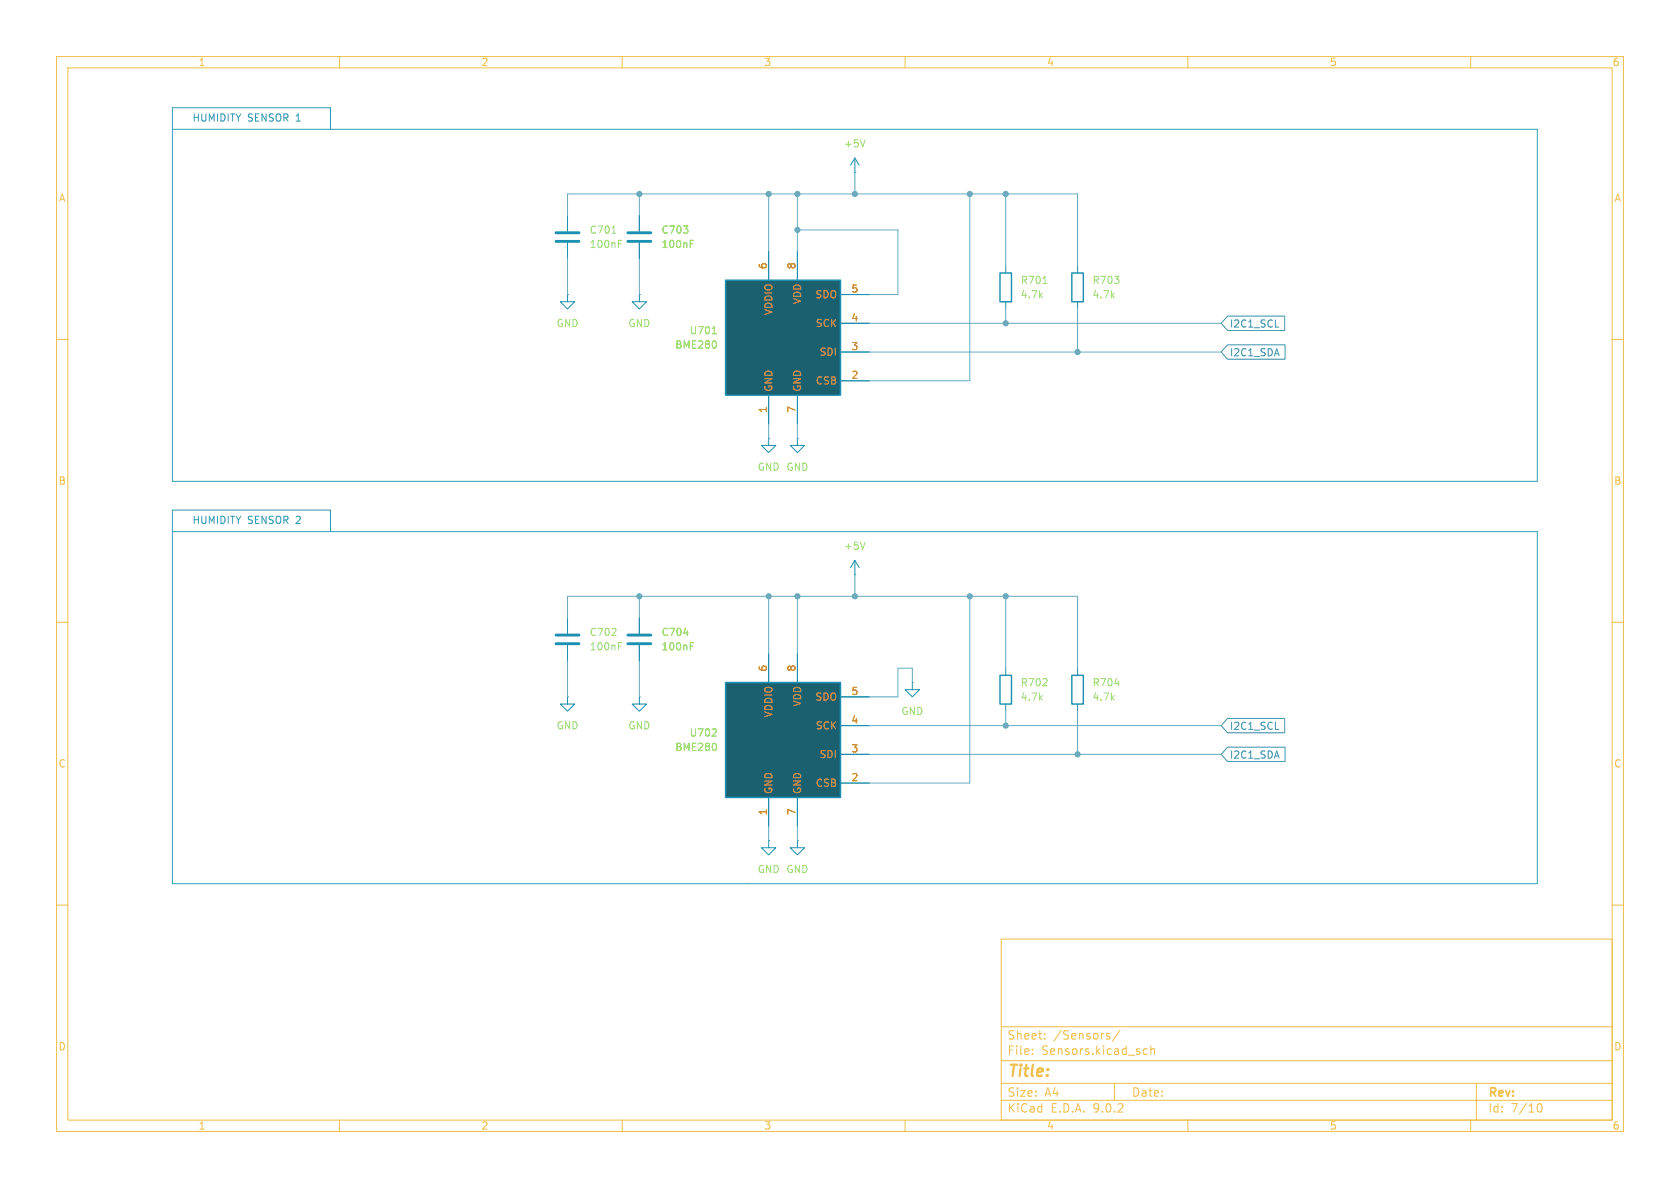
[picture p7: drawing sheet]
<svg xmlns="http://www.w3.org/2000/svg" width="297mm" height="210mm" viewBox="0 0 297 210" stroke-linecap="round" stroke-linejoin="round" font-family="sans-serif">
<g fill="none" stroke="#efbe48" stroke-width=".18">
<path d="M10 10h277v190h-277zM12 12h273v186h-273zM60 10v2M110 10v2M160 10v2M210 10v2M260 10v2M10 60h2M285 60h2M10 110h2M285 110h2M10 160h2"/>
<path d="M177 166h108v32h-108zM285 160h2M60 198v2M110 198v2M160 198v2M177 194.5h108M177 191.5h108M177 187.5h108M177 181.5h108M182.5 186.3v.1M182.5 185.5v.1M184.7 183.6v.1"/>
<path d="M184.7 182.8v.1M195.8 183.2l.4 .1v.2l-.2 .2h-.3M195.8 182.7l.4 .1M197 191.5v3M198 182.1l-1.3 2M202.2 186.3l.2 .1 .4-.1M202.8 185.5l-.4-.1-.2 .1M203.5 185.5l.2-.1 .3 .1 .1 .9M203.5 184.9v1.5M210 198v2M260 198v2M261 191.5v6.5"/>
<path d="M271.7 195.7l.2-.5 .2-.1a.81 .81 0 0 1 .6 .6 .81 .81 0 0 1-.3 .8h-.4l-.3-.5"/>
</g>
<path d="M100.3 38.1v2.8M100.3 42.9v2.8M113 123.2v1.3h1.3l-1.3 1.2-1.2-1.2h1.2M113 123.2h.1M135.9 148.6v1.3h1.3l-1.3 1.2-1.3-1.2h1.3M135.9 148.6h.1" fill="none" stroke="#1b90b3" stroke-width=".18"/>
<path d="M98.3 41.1h4.1M98.3 42.7h4.1" fill="none" stroke="#1b90b3" stroke-width=".51"/>
<path d="M108.2 41.2h.7M109.3 43.1h.5M109.3 42.5h.6" fill="none" stroke="#a0dc6e" stroke-width=".18"/>
<path d="M128.3 120.7h20.3v20.3h-20.3z" fill="#1a606e"/>
<path d="M176.8 48.3h2v5h-2zM189.5 48.3h2v5h-2zM176.8 119.4h2v5.1h-2zM189.5 119.4h2v5.1h-2zM128.3 120.7h20.3v20.3h-20.3z" fill="none" stroke="#1b90b3" stroke-width=".25"/>
<g fill="none" stroke="#1b90b3" stroke-width=".18">
<path d="M113 38.1v2.8M151.1 30.5h.1M151.1 27.9l-.7 1.3M151.1 27.9l.8 1.3M151.1 27.9v2.6M113 42.9v2.8M177.8 47v1.3M177.8 53.3v1.3M190.5 47v1.3M190.5 53.3v1.3M141 77.5v1.2h1.2l-1.2 1.3-1.3-1.3h1.3M141 77.5h.1"/>
<path d="M151.1 99.1v2.5M151.1 99.1l-.7 1.2M151.1 99.1l.8 1.2M135.9 115.6v5.1M141 115.6v5.1M151.1 101.6h.1M177.8 118.1v1.3M190.5 118.1v1.3M148.6 123.2h5.1M148.6 128.3h5.1M148.6 133.4h5.1M148.6 138.4h5.1"/>
<path d="M161.3 120.7v1.2h1.3l-1.3 1.3-1.3-1.3h1.3M161.3 120.7h.1M177.8 124.5v1.2M190.5 124.5v1.2M135.9 141v5.1M141 148.6v1.3h1.2l-1.2 1.2-1.3-1.2h1.3M141 148.6h.1M141 141v5.1"/>
</g>
<path d="M152.9 24.7l-.4 1.3M122 43.1h.5M122 42.5h.6M184.4 50.1h.7M152.9 95.8l-.4 1.3M125.9 130.1h.7M126.6 129v.4M126.6 131.6v.8M197.1 120.8h.8" fill="none" stroke="#a0dc6e" stroke-width=".18"/>
<path d="M111 41.1h4.1M111 42.7h4.1" fill="none" stroke="#1b90b3" stroke-width=".51"/>
<path d="M128.3 49.5h20.3v20.4h-20.3z" fill="#1a606e"/>
<path d="M128.3 49.5h20.3v20.4h-20.3z" fill="none" stroke="#1b90b3" stroke-width=".25"/>
<g fill="none" stroke="#1b90b3" stroke-width=".18">
<path d="M113 38.1v2.8M100.3 52.1v1.2h1.3l-1.3 1.3-1.2-1.3h1.2M100.3 52.1h.1M113 52.1v1.2h1.3l-1.3 1.3-1.2-1.3h1.2M113 52.1h.1M113 42.9v2.8M135.9 44.5v5M141 44.5v5M148.6 52.1h5.1M148.6 57.2h5.1M135.9 77.5v1.2h1.3l-1.3 1.3-1.3-1.3h1.3M135.9 77.5h.1"/>
<path d="M135.9 69.9v5M141 69.9v5M148.6 62.2h5.1M148.6 67.3h5.1M100.3 109.2v2.8M100.3 114v2.8M113 109.2v2.8M113 114v2.8M135.9 115.6v5.1M141 115.6v5.1M100.3 123.2v1.3h1.3l-1.3 1.2-1.2-1.2h1.2M100.3 123.2h.1"/>
<path d="M148.6 123.2h5.1M148.6 128.3h5.1M148.6 133.4h5.1M148.6 138.4h5.1M135.9 141v5.1M141 141v5.1"/>
</g>
<path d="M122 43.1h.5M122 42.5h.6M125.9 59h.7M126.6 60.5v.8M109.3 114.2h.5M109.3 113.6h.6M120.9 111.9h.8M122 114.2h.5M122 113.6h.6M125.9 130.1h.7M126.6 129v.4M126.6 131.6v.8" fill="none" stroke="#a0dc6e" stroke-width=".18"/>
<path d="M98.3 112.3h4.1M98.3 113.8h4.1M111 112.3h4.1M111 113.8h4.1" fill="none" stroke="#1b90b3" stroke-width=".51"/>
<path d="M217 55.9h10.1v2.5h-10.1l-1.1-1.2zM225.5 57.8h.6M217 61h10.2v2.5h-10.2l-1.1-1.3zM217 127h10.1v2.5h-10.1l-1.1-1.2zM217 132.1h10.2v2.5h-10.2l-1.1-1.2zM225.5 128.9h.6" fill="none" stroke="#4687a0" stroke-width=".18"/>
<path d="M30.5 22.9h241.3v62.2h-241.3v-66h27.9v3.8M30.5 94h241.3v62.2h-241.3v-66h27.9v3.8" fill="none" stroke="#2fa0b3" stroke-width=".18"/>
<g fill="none" stroke="#64aabe" stroke-width=".18">
<path d="M100.3 38.1v-3.8h90.2v12.7M113 34.3v3.8M135.9 34.3v10.2M141 34.3v10.2M151.1 30.5v3.8M171.4 34.3v33h-17.7M177.8 34.3v12.7M100.3 45.7v6.4M113 45.7v6.4M141 40.6h17.7v11.5h-5M153.7 57.2h62.2M177.8 54.6v2.6"/>
<path d="M190.5 54.6v7.6M135.9 74.9v2.6M141 74.9v2.6M153.7 62.2h62.2M100.3 109.2v-3.8h90.2v12.7M100.3 116.8v6.4M113 105.4v3.8M113 116.8v6.4M135.9 105.4v10.2M141 105.4v10.2M151.1 101.6v3.8M171.4 105.4v33h-17.7"/>
<path d="M177.8 105.4v12.7M153.7 133.4h62.2M153.7 128.3h62.2M161.3 120.7v-2.6h-2.6v5.1h-5M177.8 125.7v2.6M190.5 125.7v7.7M135.9 146.1v2.5M141 146.1v2.5"/>
</g>
<g fill="#64aabe" stroke="#64aabe" stroke-width=".18">
<circle cx="113" cy="105.4" r=".46"/>
<circle cx="135.9" cy="105.4" r=".46"/>
<circle cx="171.4" cy="34.3" r=".46"/>
<circle cx="177.8" cy="34.3" r=".46"/>
<circle cx="177.8" cy="57.2" r=".46"/>
<circle cx="190.5" cy="62.2" r=".46"/>
<circle cx="190.5" cy="133.4" r=".46"/>
<circle cx="151.1" cy="105.4" r=".46"/>
<circle cx="141" cy="105.4" r=".46"/>
<circle cx="177.8" cy="128.3" r=".46"/>
<circle cx="171.4" cy="105.4" r=".46"/>
<circle cx="177.8" cy="105.4" r=".46"/>
<circle cx="151.1" cy="34.3" r=".46"/>
<circle cx="141" cy="34.3" r=".46"/>
<circle cx="113" cy="34.3" r=".46"/>
<circle cx="135.9" cy="34.3" r=".46"/>
<circle cx="141" cy="40.6" r=".46"/>
</g>
<text font-size="2.8" fill="#efbe48" x="178" y="190.9">Title:</text>
<g font-size="2.1" fill="#efbe48">
<text x="178" y="184">Sheet:</text>
<text x="186.2" y="184">/Sensors/</text>
<text x="178" y="186.7">File:</text>
<text x="184.1" y="186.7">Sensors.kicad_sch</text>
<text x="178" y="196.9">KiCad</text>
<text x="178" y="194.1">Size:</text>
<text x="184.7" y="194.1">A4</text>
<text x="185.7" y="196.9">E.D.A.</text>
<text x="193.3" y="196.9">9.0.2</text>
<text x="200" y="194.1">Date:</text>
<text x="263" y="194.3">Rev:</text>
<text x="263" y="196.9">Id:</text>
<text x="267.1" y="196.9">7/10</text>
</g>
<g font-size="1.8" fill="#efbe48">
<text x="35" y="11.9">1</text>
<text x="85" y="11.9">2</text>
<text x="135" y="11.9">3</text>
<text x="185" y="11.9">4</text>
<text x="235" y="11.9">5</text>
<text x="285" y="11.9">6</text>
<text x="10.3" y="35.9">A</text>
<text x="285.3" y="35.9">A</text>
<text x="10.3" y="85.9">B</text>
<text x="285.3" y="85.9">B</text>
<text x="10.3" y="135.9">C</text>
<text x="285.3" y="135.9">C</text>
<text x="10.3" y="185.9">D</text>
<text x="285.3" y="185.9">D</text>
<text x="35" y="199.9">1</text>
<text x="85" y="199.9">2</text>
<text x="135" y="199.9">3</text>
<text x="185" y="199.9">4</text>
<text x="235" y="199.9">5</text>
<text x="285" y="199.9">6</text>
</g>
<g font-size="1.8" fill="#2fa0b3">
<text x="33.9" y="21.7">HUMIDITY</text>
<text x="43.8" y="21.7">SENSOR 1</text>
<text x="33.9" y="92.8">HUMIDITY</text>
<text x="43.8" y="92.8">SENSOR 2</text>
</g>
<g font-size="1.8" fill="#a0dc6e">
<text x="149.1" y="26.3">+5V</text>
<text x="104.1" y="41.5">C701</text>
<text x="116.8" y="41.5">C703</text>
<text x="104.1" y="44">100nF</text>
<text x="116.8" y="44">100nF</text>
<text x="180.3" y="50.4">R701</text>
<text x="180.3" y="52.9">4.7k</text>
<text x="193" y="50.4">R703</text>
<text x="193" y="52.9">4.7k</text>
<text x="98.3" y="58">GND</text>
<text x="111" y="58">GND</text>
<text x="121.8" y="59.3">U701</text>
<text x="119.3" y="61.8">BME280</text>
<text x="133.9" y="83.4">GND GND</text>
<text x="149.1" y="97.4">+5V</text>
<text x="104.1" y="112.6">C702</text>
<text x="116.8" y="112.6">C704</text>
<text x="104.1" y="115.2">100nF</text>
<text x="116.8" y="115.2">100nF</text>
<text x="180.3" y="121.5">R702</text>
<text x="180.3" y="124.1">4.7k</text>
<text x="193" y="121.5">R704</text>
<text x="193" y="124.1">4.7k</text>
<text x="98.3" y="129.1">GND</text>
<text x="111" y="129.1">GND</text>
<text x="121.8" y="130.4">U702</text>
<text x="159.3" y="126.6">GND</text>
<text x="119.3" y="132.9">BME280</text>
<text x="133.9" y="154.5">GND GND</text>
</g>
<g font-size="1.8" fill="#dd8200">
<text x="135.6" y="47.7" transform="rotate(-90 135.6 47.7)">6</text>
<text x="140.7" y="47.7" transform="rotate(-90 140.7 47.7)">8</text>
<text x="150.4" y="51.8">5</text>
<text x="150.4" y="56.9">4</text>
<text x="150.4" y="62">3</text>
<text x="150.4" y="67.1">2</text>
<text x="135.6" y="73.1" transform="rotate(-90 135.6 73.1)">1</text>
<text x="140.7" y="73.1" transform="rotate(-90 140.7 73.1)">7</text>
<text x="135.6" y="118.8" transform="rotate(-90 135.6 118.8)">6</text>
<text x="140.7" y="118.8" transform="rotate(-90 140.7 118.8)">8</text>
<text x="150.4" y="122.9">5</text>
<text x="150.4" y="128">4</text>
<text x="150.4" y="133.1">3</text>
<text x="150.4" y="138.2">2</text>
<text x="135.6" y="144.2" transform="rotate(-90 135.6 144.2)">1</text>
<text x="140.7" y="144.2" transform="rotate(-90 140.7 144.2)">7</text>
</g>
<g font-size="1.8" fill="#c8824b">
<text x="141.8" y="53.9" transform="rotate(-90 141.8 53.9)">VDD</text>
<text x="144.1" y="52.9">SDO</text>
<text x="136.8" y="55.8" transform="rotate(-90 136.8 55.8)">VDDIO</text>
<text x="144.1" y="58">SCK</text>
<text x="144.8" y="63.1">SDI</text>
<text x="136.8" y="69.3" transform="rotate(-90 136.8 69.3)">GND</text>
<text x="141.8" y="69.3" transform="rotate(-90 141.8 69.3)">GND</text>
<text x="144.1" y="68.2">CSB</text>
<text x="141.8" y="125" transform="rotate(-90 141.8 125)">VDD</text>
<text x="144.1" y="124.1">SDO</text>
<text x="136.8" y="126.9" transform="rotate(-90 136.8 126.9)">VDDIO</text>
<text x="144.1" y="129.1">SCK</text>
<text x="144.8" y="134.2">SDI</text>
<text x="136.8" y="140.5" transform="rotate(-90 136.8 140.5)">GND</text>
<text x="141.8" y="140.5" transform="rotate(-90 141.8 140.5)">GND</text>
<text x="144.1" y="139.3">CSB</text>
</g>
<g font-size="1.8" fill="#4687a0">
<text x="217.3" y="58.1">I2C1_SCL</text>
<text x="217.3" y="63.2">I2C1_SDA</text>
<text x="217.3" y="129.2">I2C1_SCL</text>
<text x="217.3" y="134.3">I2C1_SDA</text>
</g>
</svg>
